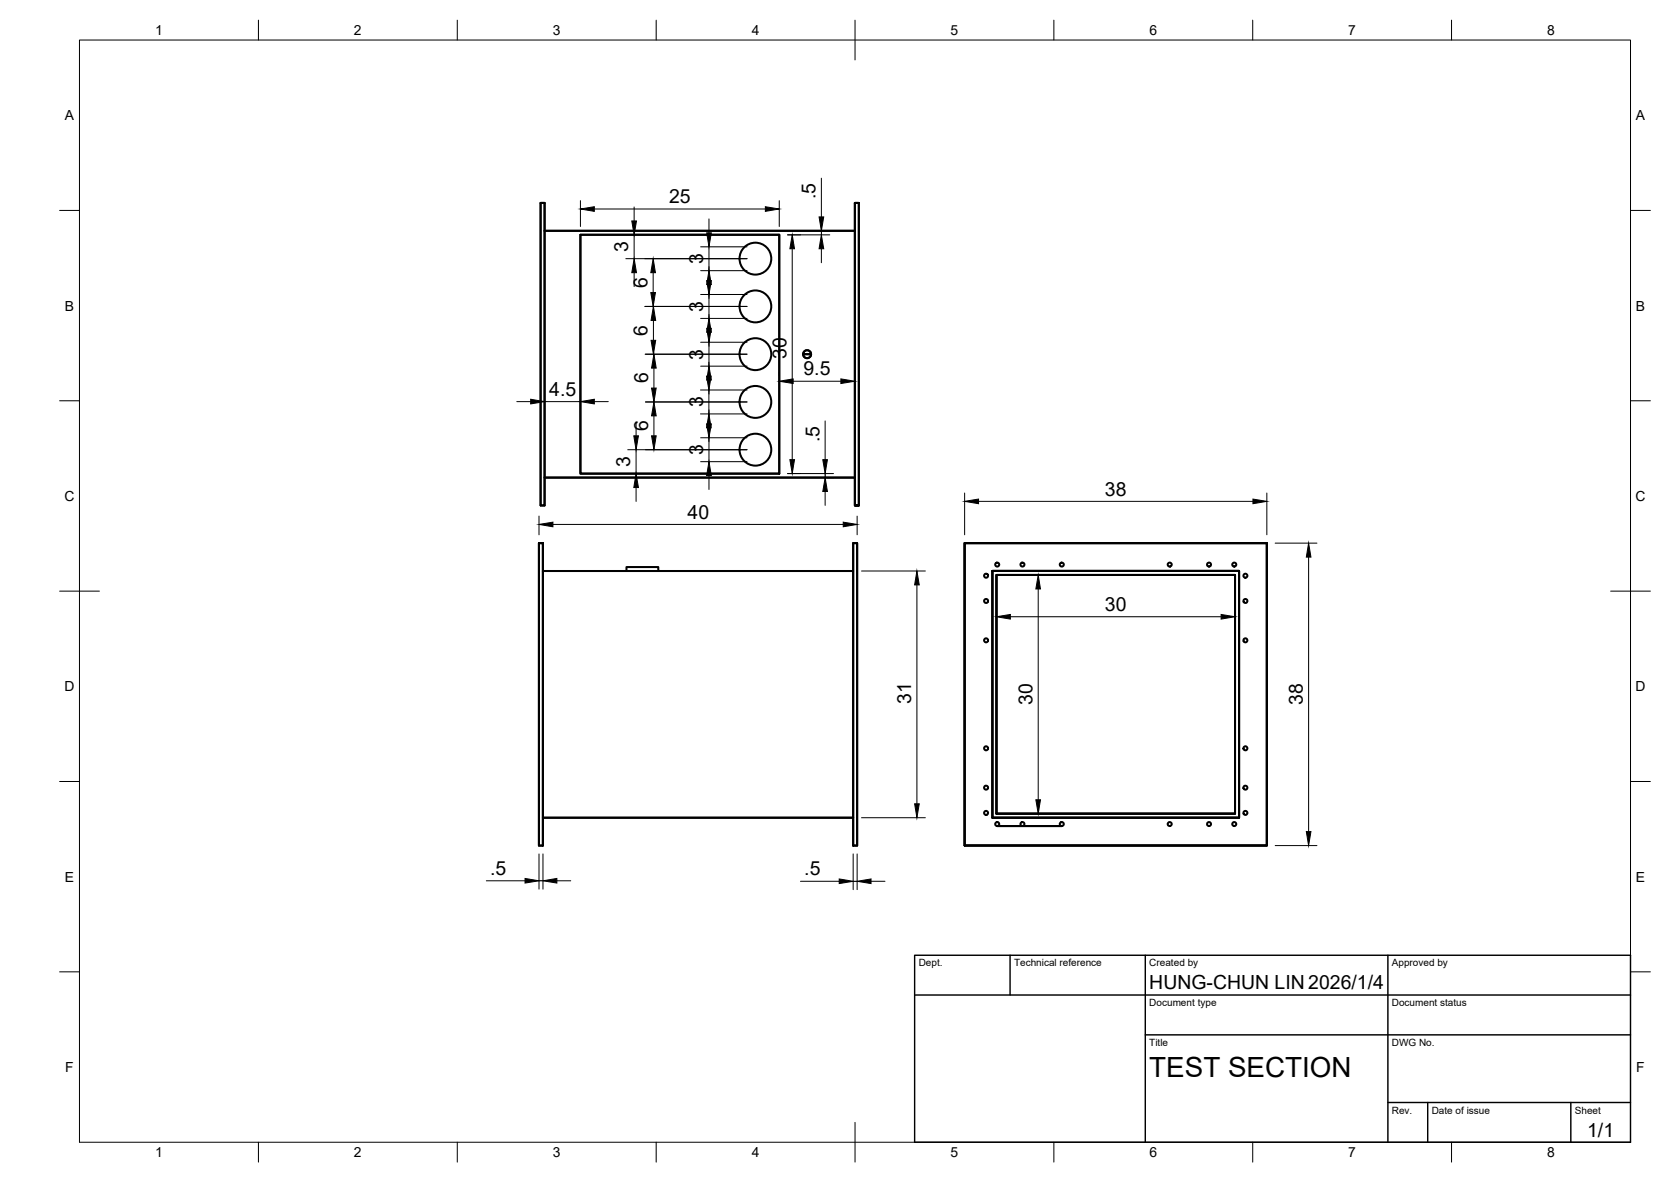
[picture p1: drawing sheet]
<svg xmlns="http://www.w3.org/2000/svg" width="420mm" height="297mm" viewBox="0 0 420 297" stroke-linecap="round" stroke-linejoin="round" font-family="sans-serif">
<!-- layer: Visible -->
<g fill="none" stroke="#000" stroke-width=".51">
<path d="M135.9 51h1v76h-1v-76h1v76h-1zM136.9 58h78M145.9 59h50v60h-50zM214.9 51v76h1h-1zM214.9 51h1v76v-76zM201.9 89h2a1.01 1.01 0 0 1-1 1 1.01 1.01 0 0 1-1-1zM202.2 88.3a.99 .99 0 0 1 1.1-.2 .99 .99 0 0 1 .6 .9h-2zM135.5 136.5h1h-1v76h1v-76v76h-1zM136.9 120h78M214.5 136.5h1v76h-1zM242.5 136.5h76v76h-76zM136.5 143.5h78"/>
<path d="M157.5 143.5v-1h8v1M249.5 143.5h62.1v62h-62.1zM249.5 143.5h62.1v62h-62.1M249.5 143.5v62M250.5 144.5h60v60h-60zM310.5 144.5v60h-60M310.5 144.5h-60v60M136.5 205.5h78M250.7 207.6h16.3z"/>
<circle cx="190" cy="77" r="4"/>
<circle cx="190" cy="65" r="4"/>
<circle cx="190" cy="89" r="4"/>
<circle cx="202.9" cy="89" r="1"/>
<circle cx="190" cy="101" r="4"/>
<circle cx="190" cy="113" r="4"/>
<circle cx="247.9" cy="151" r=".49"/>
<circle cx="247.9" cy="144.7" r=".5"/>
<circle cx="250.7" cy="141.9" r=".5"/>
<circle cx="257.1" cy="141.9" r=".49"/>
<circle cx="267" cy="141.9" r=".5"/>
<circle cx="294.1" cy="141.9" r=".51"/>
<circle cx="304" cy="141.9" r=".5"/>
<circle cx="310.4" cy="141.9" r=".5"/>
<circle cx="313.1" cy="144.7" r=".5"/>
<circle cx="313.1" cy="151" r=".5"/>
<circle cx="247.9" cy="160.9" r=".5"/>
<circle cx="313.1" cy="160.9" r=".5"/>
<circle cx="247.9" cy="197.9" r=".5"/>
<circle cx="247.9" cy="188" r=".5"/>
<circle cx="313.1" cy="197.9" r=".5"/>
<circle cx="313.1" cy="188.1" r=".51"/>
<circle cx="247.9" cy="204.3" r=".5"/>
<circle cx="250.7" cy="207.1" r=".5"/>
<circle cx="257.1" cy="207.1" r=".5"/>
<circle cx="267" cy="207.1" r=".51"/>
<circle cx="294.1" cy="207.1" r=".5"/>
<circle cx="304" cy="207.1" r=".5"/>
<circle cx="310.4" cy="207.1" r=".5"/>
<circle cx="313.1" cy="204.3" r=".5"/>
</g>
<!-- layer: BORDER -->
<g fill="none" stroke="#000" stroke-width=".25">
<path d="M20 10.1h390v276.9h-390zM65 5.1v5M115 5.1v5M165 5.1v5M215 5.1v10M265 5.1v5M315 5.1v5M365 5.1v5M15 52.9h5M410 52.9h5M15 100.7h5M410 100.7h5"/>
<path d="M15 148.6h10M405 148.6h10M15 196.4h5M410 196.4h5M15 244.2h5M410 244.2h5M65 287v5M115 287v5M165 287v5M215 282.1v9.9M265 287v5M315 287v5"/>
<path d="M365 287v5"/>
</g>
<!-- layer: TITLEBLOCK -->
<path d="M230 240.1h180v46.9h-180zM230 250h180M254 240.1v9.9M288 240.1v46.9M349 240.1v46.9M288 260.1h122M349 277.1h61M359 277.1v9.9M395 277.1v9.9" fill="none" stroke="#000" stroke-width=".36"/>
<!-- layer: FD_Dimensions -->
<g fill="none" stroke="#000" stroke-width=".25">
<path d="M145.9 50.4v6.5M149.4 52.5h43M159.4 52v3.5M159.4 59v6M178.3 55v3.5M195.9 50.4v6.5M198 59h10.6M206.5 44.8v9.7M206.5 58v1M207 58h1.6M157.4 65h30.4M159.4 68.5v3.5"/>
<path d="M162.1 77h25.7M164.2 68.5v5M176.2 74h11.6M176.2 68h11.6M176.2 62h11.6M178.3 62v8.5M178.3 71.5v11M199.2 62.5v53M206.5 62.5v3.5M136.9 98.8v3.2M145.9 98.8v3.2M162.2 89h25.6"/>
<path d="M164.3 80.5v5M164.4 92.5v5M176.1 98h11.7M176.2 92h11.6M176.2 86h11.6M176.2 80h11.6M178.3 83.5l-.1 11M178.3 95.5v11M195.9 93.7v.7M199.4 95.8h12M214.9 93.7v.7M129.9 100.9h3.5"/>
<path d="M136.9 100.9h9M149.4 100.9h3.6M157.8 113h30M159.9 106v3.5M159.9 113v6M162.3 101h25.5M164.4 104.5v5M176.1 104h11.7M176.2 116h11.6M176.2 110h11.6M178.2 107.5l.1 8.5M178.3 119.5v3.5"/>
<path d="M198 119h11.6M207.5 105.8v9.7M207.5 119v1M135.5 129.7v4.7M139 131.8h73M159.9 122.5v3.5M207.5 123.5v3.5M207.9 120h1.7M215.5 129.7v4.7M242.5 123.9v10.5M246 126h69M318.5 123.9v10.5"/>
<path d="M320.6 136.5h10.5M216.6 143.5h16.1M230.5 147v55M252.6 144.5h10.5M254 155h53M261 148v53M329 140v69M135.5 214.6v8.8M136.5 214.6v8.8M214.5 214.6v9M215.5 214.6v9M216.6 205.5h16.1"/>
<path d="M252.6 204.5h10.5M320.6 212.5h10.5M122.3 221.3h9.7M135.5 221.3h1M140 221.3h3.5M201.3 221.5h9.7M214.5 221.5h1M219 221.5h3.5"/>
</g>
<g fill="#000" stroke="#000" stroke-width=".25">
<path d="M145.9 52.5l3.5-.5v1.1zM158.9 55.5h1.1l-.6 3.5zM177.7 58.5h1.2l-.6 3.5zM192.4 52l3.5 .5-3.5 .6zM206 54.5h1.1l-.6 3.5zM159.4 65l.6 3.5h-1.1zM164.2 65l.6 3.5h-1.2zM163.6 73.5h1.2l-.6 3.5zM177.7 70.5h1.2l-.6 3.5zM178.3 68l.6 3.5h-1.2zM199.2 59l.6 3.5h-1.2zM206.5 59l.6 3.5h-1.1z"/>
<path d="M164.3 77l.6 3.5h-1.2zM163.7 85.5h1.2l-.6 3.5zM164.4 89l.6 3.5h-1.2zM163.8 97.5h1.2l-.6 3.5zM177.7 94.5h1.1l-.6 3.5zM178.3 92l.6 3.5h-1.2zM177.7 82.5h1.2l-.6 3.5zM178.3 80l.6 3.5h-1.2zM195.9 95.8l3.5-.6v1.2zM211.4 95.2l3.5 .6-3.5 .6zM133.4 100.3l3.5 .6-3.5 .6zM145.9 100.9l3.5-.6v1.2z"/>
<path d="M159.4 109.5h1.1l-.6 3.5zM164.4 101l.6 3.5h-1.2zM163.8 109.5h1.2l-.6 3.5zM178.2 104l.6 3.5h-1.1zM178.3 116l.6 3.5h-1.2zM177.7 106.5h1.2l-.6 3.5zM198.6 115.5h1.2l-.6 3.5zM206.9 115.5h1.1l-.5 3.5zM135.5 131.8l3.5-.6v1.2zM159.9 119l.6 3.5h-1.1zM207.5 120l.5 3.5h-1.1zM212 131.2l3.5 .6-3.5 .6z"/>
<path d="M242.5 126l3.5-.6v1.2zM315 125.4l3.5 .6-3.5 .6zM230.5 143.5l.6 3.5h-1.1zM250.5 155l3.5-.6v1.2zM261 144.5l.6 3.5h-1.1zM307 154.4l3.5 .6-3.5 .6zM329 136.5l.6 3.5h-1.1zM230 202h1.1l-.6 3.5zM260.5 201h1.1l-.6 3.5zM328.5 209h1.1l-.6 3.5zM132 220.8l3.5 .5-3.5 .6zM136.5 221.3l3.5-.5v1.1z"/>
<path d="M211 220.9l3.5 .6-3.5 .5zM215.5 221.5l3.5-.6v1.1z"/>
</g>
<text font-size="7" x="289" y="270.6">TEST SECTION</text>
<g font-size="4.9">
<text x="168.3" y="51.1">25</text>
<text x="205.1" y="50.1" transform="rotate(-90 205.1 50.1)">.5</text>
<text x="158" y="63.4" transform="rotate(-90 158 63.4)">3</text>
<text x="176.8" y="66.4" transform="rotate(-90 176.8 66.4)">3</text>
<text x="162.8" y="72.4" transform="rotate(-90 162.8 72.4)">6</text>
<text x="176.8" y="78.4" transform="rotate(-90 176.8 78.4)">3</text>
<text x="162.8" y="84.4" transform="rotate(-90 162.8 84.4)">6</text>
<text x="176.8" y="90.4" transform="rotate(-90 176.8 90.4)">3</text>
<text x="197.7" y="90.2" transform="rotate(-90 197.7 90.2)">30</text>
<text x="202" y="94.3">9.5</text>
<text x="138.1" y="99.5">4.5</text>
<text x="163" y="96.4" transform="rotate(-90 163 96.4)">6</text>
<text x="176.8" y="102.4" transform="rotate(-90 176.8 102.4)">3</text>
<text x="163" y="108.4" transform="rotate(-90 163 108.4)">6</text>
<text x="206" y="111.1" transform="rotate(-90 206 111.1)">.5</text>
<text x="158.5" y="117.4" transform="rotate(-90 158.5 117.4)">3</text>
<text x="176.8" y="114.4" transform="rotate(-90 176.8 114.4)">3</text>
<text x="277.8" y="124.5">38</text>
<text x="172.9" y="130.3">40</text>
<text x="277.8" y="153.5">30</text>
<text x="229.1" y="176.9" transform="rotate(-90 229.1 176.9)">31</text>
<text x="259.6" y="177.2" transform="rotate(-90 259.6 177.2)">30</text>
<text x="327.6" y="177.2" transform="rotate(-90 327.6 177.2)">38</text>
<text x="123.2" y="219.9">.5</text>
<text x="202.2" y="220">.5</text>
<text x="289" y="248.5">HUNG-CHUN LIN 2026/1/4</text>
<text x="399.1" y="285.7">1/1</text>
</g>
<g font-size="3.5">
<text x="39" y="8.8">1</text>
<text x="89" y="8.8">2</text>
<text x="139" y="8.8">3</text>
<text x="189" y="8.8">4</text>
<text x="239" y="8.8">5</text>
<text x="289" y="8.8">6</text>
<text x="339" y="8.8">7</text>
<text x="389" y="8.8">8</text>
<text x="16.3" y="30.2">A</text>
<text x="411.3" y="30.2">A</text>
<text x="16.3" y="78">B</text>
<text x="411.3" y="78">B</text>
<text x="16.2" y="125.9">C</text>
<text x="411.2" y="125.9">C</text>
<text x="16.2" y="173.7">D</text>
<text x="411.2" y="173.7">D</text>
<text x="16.3" y="221.6">E</text>
<text x="411.3" y="221.6">E</text>
<text x="16.4" y="269.4">F</text>
<text x="411.4" y="269.4">F</text>
<text x="39" y="290.8">1</text>
<text x="89" y="290.8">2</text>
<text x="139" y="290.8">3</text>
<text x="189" y="290.8">4</text>
<text x="239" y="290.8">5</text>
<text x="289" y="290.8">6</text>
<text x="339" y="290.8">7</text>
<text x="389" y="290.8">8</text>
</g>
<g font-size="2.5">
<text x="231" y="242.9">Dept.</text>
<text x="255" y="242.9">Technical reference</text>
<text x="289" y="242.9">Created by</text>
<text x="350" y="242.9">Approved by</text>
<text x="289" y="252.8">Document type</text>
<text x="350" y="252.8">Document status</text>
<text x="289" y="262.9">Title</text>
<text x="350" y="262.9">DWG No.</text>
<text x="350" y="279.9">Rev.</text>
<text x="360" y="279.9">Date of issue</text>
<text x="396" y="279.9">Sheet</text>
</g>
</svg>
